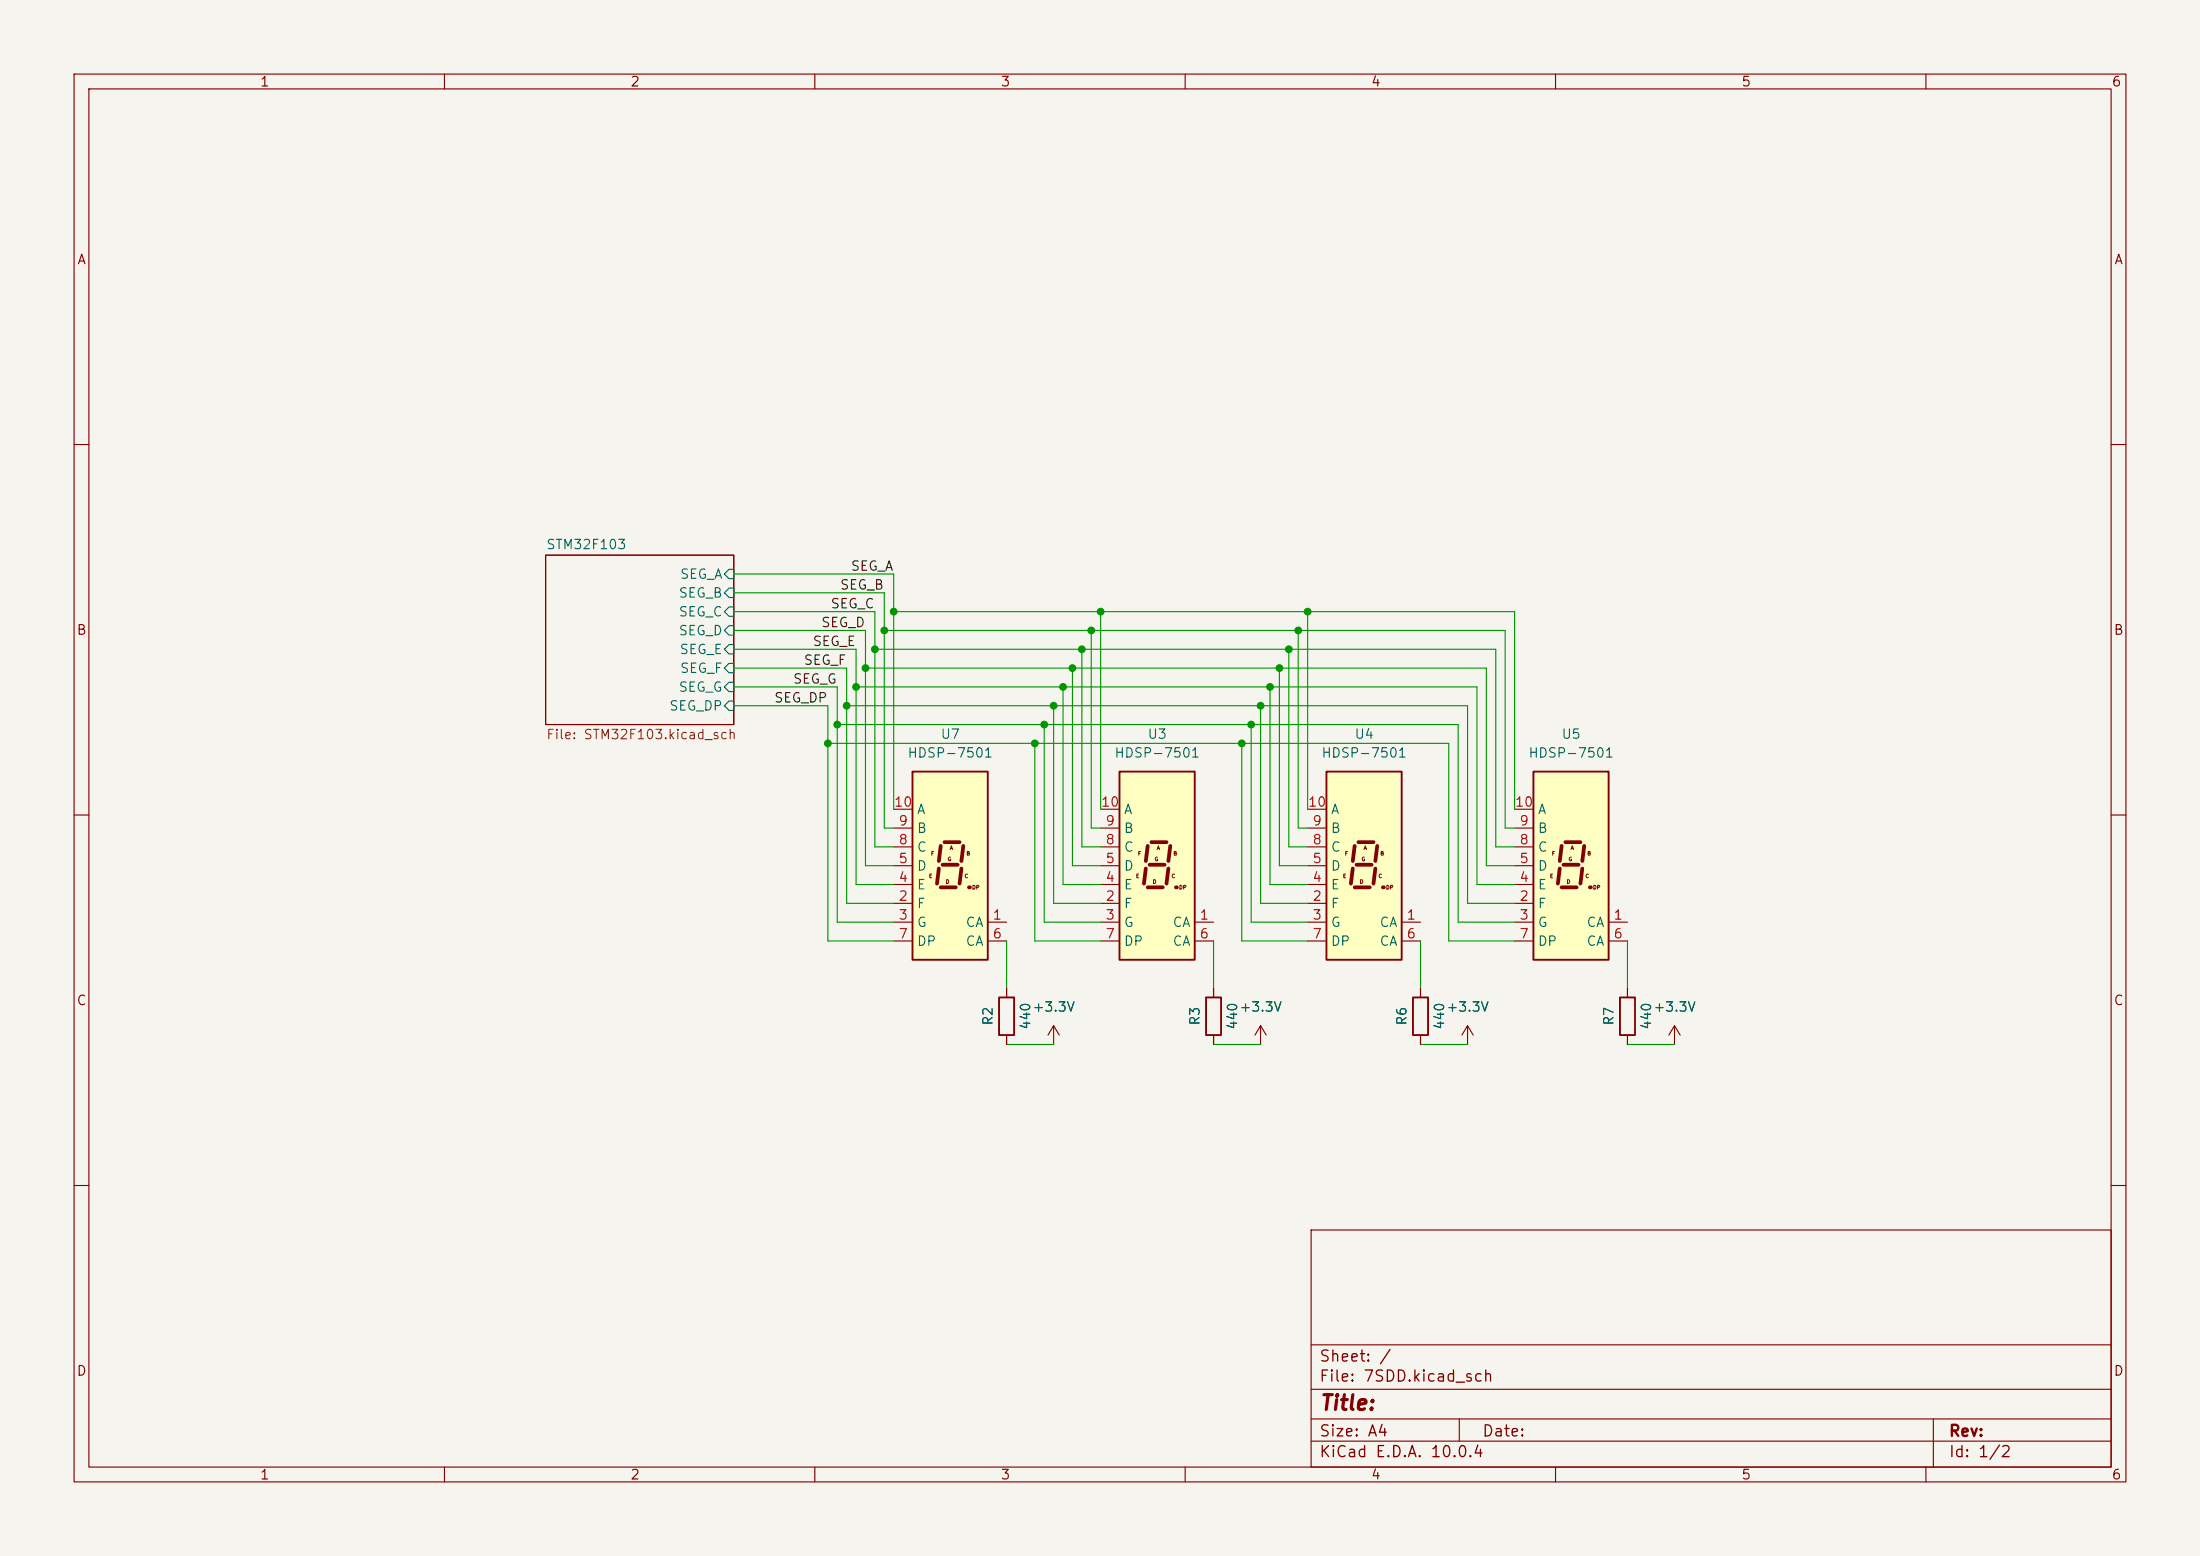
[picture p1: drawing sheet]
(kicad_sch
 (version 20250114)
 (generator "eeschema")
 (generator_version "9.0")
 (paper "A4")
 (lib_symbols
  (symbol "Device:R"
   (pin_numbers (hide yes))
   (pin_names
    (offset 0)) (exclude_from_sim no) (in_bom yes) (on_board yes)
   (property "Reference" "R" (at 2.032 0 90) (effects (font (size 1.27 1.27))))
   (property "Value" "R" (at 0 0 90) (effects (font (size 1.27 1.27))))
   (property "Footprint" "" (at -1.778 0 90) (effects (font (size 1.27 1.27)) (hide yes)))
   (property "Datasheet" "~" (at 0 0 0) (effects (font (size 1.27 1.27)) (hide yes)))
   (property "Description" "Resistor" (at 0 0 0) (effects (font (size 1.27 1.27)) (hide yes)))
   (symbol "R_0_1"
    (rectangle (start -1.016 -2.54) (end 1.016 2.54) (stroke (width 0.254) (type default)) (fill (type none))))
   (symbol "R_1_1"
    (pin passive line (at 0 3.81 270) (length 1.27) (name "~" (effects (font (size 1.27 1.27)))) (number "1" (effects (font (size 1.27 1.27)))))
    (pin passive line (at 0 -3.81 90) (length 1.27) (name "~" (effects (font (size 1.27 1.27)))) (number "2" (effects (font (size 1.27 1.27))))))
   (embedded_fonts no))
  (symbol "Display_Character:HDSP-7501" (exclude_from_sim no) (in_bom yes) (on_board yes)
   (property "Reference" "U" (at -3.81 13.97 0) (effects (font (size 1.27 1.27))))
   (property "Value" "HDSP-7501" (at 6.35 13.97 0) (effects (font (size 1.27 1.27))))
   (property "Footprint" "Display_7Segment:HDSP-A151" (at 0 -13.97 0) (effects (font (size 1.27 1.27)) (hide yes)))
   (property "Datasheet" "https://docs.broadcom.com/docs/AV02-2553EN" (at -12.7 13.97 0) (effects (font (size 1.27 1.27)) (hide yes)))
   (property "Description" "One digit 7 segment high efficiency red, common anode" (at 0 0 0) (effects (font (size 1.27 1.27)) (hide yes)))
   (symbol "HDSP-7501_1_0"
    (text "E" (at -2.54 -1.397 0) (effects (font (size 0.508 0.508))))
    (text "F" (at -2.286 1.651 0) (effects (font (size 0.508 0.508))))
    (text "D" (at -0.254 -2.159 0) (effects (font (size 0.508 0.508))))
    (text "G" (at 0 0.889 0) (effects (font (size 0.508 0.508))))
    (text "A" (at 0.254 2.413 0) (effects (font (size 0.508 0.508))))
    (text "C" (at 2.286 -1.397 0) (effects (font (size 0.508 0.508))))
    (text "B" (at 2.54 1.651 0) (effects (font (size 0.508 0.508))))
    (text "DP" (at 3.556 -2.921 0) (effects (font (size 0.508 0.508)))))
   (symbol "HDSP-7501_1_1"
    (rectangle (start -5.08 12.7) (end 5.08 -12.7) (stroke (width 0.254) (type default)) (fill (type background)))
    (polyline (pts (xy -1.524 -0.381) (xy -1.778 -2.413)) (stroke (width 0.508) (type default)) (fill (type none)))
    (polyline (pts (xy -1.27 2.667) (xy -1.524 0.635)) (stroke (width 0.508) (type default)) (fill (type none)))
    (polyline (pts (xy -1.27 -2.921) (xy 0.762 -2.921)) (stroke (width 0.508) (type default)) (fill (type none)))
    (polyline (pts (xy -1.016 0.127) (xy 1.016 0.127)) (stroke (width 0.508) (type default)) (fill (type none)))
    (polyline (pts (xy -0.762 3.175) (xy 1.27 3.175)) (stroke (width 0.508) (type default)) (fill (type none)))
    (polyline (pts (xy 1.524 -0.381) (xy 1.27 -2.413)) (stroke (width 0.508) (type default)) (fill (type none)))
    (polyline (pts (xy 1.778 2.667) (xy 1.524 0.635)) (stroke (width 0.508) (type default)) (fill (type none)))
    (polyline (pts (xy 2.54 -2.921) (xy 2.54 -2.921)) (stroke (width 0.508) (type default)) (fill (type none)))
    (pin input line (at -7.62 7.62 0) (length 2.54) (name "A" (effects (font (size 1.27 1.27)))) (number "10" (effects (font (size 1.27 1.27)))))
    (pin input line (at -7.62 5.08 0) (length 2.54) (name "B" (effects (font (size 1.27 1.27)))) (number "9" (effects (font (size 1.27 1.27)))))
    (pin input line (at -7.62 2.54 0) (length 2.54) (name "C" (effects (font (size 1.27 1.27)))) (number "8" (effects (font (size 1.27 1.27)))))
    (pin input line (at -7.62 0 0) (length 2.54) (name "D" (effects (font (size 1.27 1.27)))) (number "5" (effects (font (size 1.27 1.27)))))
    (pin input line (at -7.62 -2.54 0) (length 2.54) (name "E" (effects (font (size 1.27 1.27)))) (number "4" (effects (font (size 1.27 1.27)))))
    (pin input line (at -7.62 -5.08 0) (length 2.54) (name "F" (effects (font (size 1.27 1.27)))) (number "2" (effects (font (size 1.27 1.27)))))
    (pin input line (at -7.62 -7.62 0) (length 2.54) (name "G" (effects (font (size 1.27 1.27)))) (number "3" (effects (font (size 1.27 1.27)))))
    (pin input line (at -7.62 -10.16 0) (length 2.54) (name "DP" (effects (font (size 1.27 1.27)))) (number "7" (effects (font (size 1.27 1.27)))))
    (pin input line (at 7.62 -7.62 180) (length 2.54) (name "CA" (effects (font (size 1.27 1.27)))) (number "1" (effects (font (size 1.27 1.27)))))
    (pin input line (at 7.62 -10.16 180) (length 2.54) (name "CA" (effects (font (size 1.27 1.27)))) (number "6" (effects (font (size 1.27 1.27))))))
   (embedded_fonts no))
  (symbol "power:+3.3V"
   (power)
   (pin_names
    (offset 0)) (exclude_from_sim no) (in_bom yes) (on_board yes)
   (property "Reference" "#PWR" (at 0 -3.81 0) (effects (font (size 1.27 1.27)) (hide yes)))
   (property "Value" "+3.3V" (at 0 3.556 0) (effects (font (size 1.27 1.27))))
   (property "Footprint" "" (at 0 0 0) (effects (font (size 1.27 1.27)) (hide yes)))
   (property "Datasheet" "" (at 0 0 0) (effects (font (size 1.27 1.27)) (hide yes)))
   (property "Description" "Power symbol creates a global label with name \"+3.3V\"" (at 0 0 0) (effects (font (size 1.27 1.27)) (hide yes)))
   (symbol "+3.3V_0_1"
    (polyline (pts (xy -0.762 1.27) (xy 0 2.54)) (stroke (width 0) (type default)) (fill (type none)))
    (polyline (pts (xy 0 2.54) (xy 0.762 1.27)) (stroke (width 0) (type default)) (fill (type none)))
    (polyline (pts (xy 0 0) (xy 0 2.54)) (stroke (width 0) (type default)) (fill (type none))))
   (symbol "+3.3V_1_1"
    (pin power_in line (at 0 0 90) (length 0) (hide yes) (name "+3.3V" (effects (font (size 1.27 1.27)))) (number "1" (effects (font (size 1.27 1.27))))))
   (embedded_fonts no)))
 (junction
  (at 142.24 95.25)
  (diameter 0)
  (color 0 0 0 0))
 (junction
  (at 143.51 92.71)
  (diameter 0)
  (color 0 0 0 0))
 (junction
  (at 170.18 95.25)
  (diameter 0)
  (color 0 0 0 0))
 (junction
  (at 139.7 100.33)
  (diameter 0)
  (color 0 0 0 0))
 (junction
  (at 113.03 97.79)
  (diameter 0)
  (color 0 0 0 0))
 (junction
  (at 144.78 90.17)
  (diameter 0)
  (color 0 0 0 0))
 (junction
  (at 115.57 92.71)
  (diameter 0)
  (color 0 0 0 0))
 (junction
  (at 114.3 95.25)
  (diameter 0)
  (color 0 0 0 0))
 (junction
  (at 146.05 87.63)
  (diameter 0)
  (color 0 0 0 0))
 (junction
  (at 168.91 97.79)
  (diameter 0)
  (color 0 0 0 0))
 (junction
  (at 120.65 82.55)
  (diameter 0)
  (color 0 0 0 0))
 (junction
  (at 147.32 85.09)
  (diameter 0)
  (color 0 0 0 0))
 (junction
  (at 118.11 87.63)
  (diameter 0)
  (color 0 0 0 0))
 (junction
  (at 176.53 82.55)
  (diameter 0)
  (color 0 0 0 0))
 (junction
  (at 111.76 100.33)
  (diameter 0)
  (color 0 0 0 0))
 (junction
  (at 116.84 90.17)
  (diameter 0)
  (color 0 0 0 0))
 (junction
  (at 172.72 90.17)
  (diameter 0)
  (color 0 0 0 0))
 (junction
  (at 171.45 92.71)
  (diameter 0)
  (color 0 0 0 0))
 (junction
  (at 140.97 97.79)
  (diameter 0)
  (color 0 0 0 0))
 (junction
  (at 119.38 85.09)
  (diameter 0)
  (color 0 0 0 0))
 (junction
  (at 173.99 87.63)
  (diameter 0)
  (color 0 0 0 0))
 (junction
  (at 167.64 100.33)
  (diameter 0)
  (color 0 0 0 0))
 (junction
  (at 148.59 82.55)
  (diameter 0)
  (color 0 0 0 0))
 (junction
  (at 175.26 85.09)
  (diameter 0)
  (color 0 0 0 0))
 (wire
  (pts (xy 147.32 111.76) (xy 148.59 111.76))
  (stroke (width 0) (type default)))
 (wire
  (pts (xy 144.78 90.17) (xy 172.72 90.17))
  (stroke (width 0) (type default)))
 (wire
  (pts (xy 140.97 124.46) (xy 140.97 97.79))
  (stroke (width 0) (type default)))
 (wire
  (pts (xy 170.18 121.92) (xy 170.18 95.25))
  (stroke (width 0) (type default)))
 (wire
  (pts (xy 99.06 92.71) (xy 113.03 92.71))
  (stroke (width 0) (type default)))
 (wire
  (pts (xy 118.11 87.63) (xy 146.05 87.63))
  (stroke (width 0) (type default)))
 (wire
  (pts (xy 200.66 90.17) (xy 200.66 116.84))
  (stroke (width 0) (type default)))
 (wire
  (pts (xy 191.77 140.97) (xy 198.12 140.97))
  (stroke (width 0) (type default)))
 (wire
  (pts (xy 219.71 127) (xy 219.71 133.35))
  (stroke (width 0) (type default)))
 (wire
  (pts (xy 139.7 100.33) (xy 139.7 127))
  (stroke (width 0) (type default)))
 (wire
  (pts (xy 116.84 116.84) (xy 116.84 90.17))
  (stroke (width 0) (type default)))
 (wire
  (pts (xy 200.66 116.84) (xy 204.47 116.84))
  (stroke (width 0) (type default)))
 (wire
  (pts (xy 147.32 85.09) (xy 175.26 85.09))
  (stroke (width 0) (type default)))
 (wire
  (pts (xy 146.05 87.63) (xy 173.99 87.63))
  (stroke (width 0) (type default)))
 (wire
  (pts (xy 203.2 111.76) (xy 204.47 111.76))
  (stroke (width 0) (type default)))
 (wire
  (pts (xy 176.53 114.3) (xy 173.99 114.3))
  (stroke (width 0) (type default)))
 (wire
  (pts (xy 135.89 140.97) (xy 142.24 140.97))
  (stroke (width 0) (type default)))
 (wire
  (pts (xy 175.26 85.09) (xy 203.2 85.09))
  (stroke (width 0) (type default)))
 (wire
  (pts (xy 201.93 87.63) (xy 201.93 114.3))
  (stroke (width 0) (type default)))
 (wire
  (pts (xy 115.57 92.71) (xy 143.51 92.71))
  (stroke (width 0) (type default)))
 (wire
  (pts (xy 111.76 100.33) (xy 139.7 100.33))
  (stroke (width 0) (type default)))
 (wire
  (pts (xy 196.85 124.46) (xy 196.85 97.79))
  (stroke (width 0) (type default)))
 (wire
  (pts (xy 120.65 114.3) (xy 118.11 114.3))
  (stroke (width 0) (type default)))
 (wire
  (pts (xy 173.99 87.63) (xy 201.93 87.63))
  (stroke (width 0) (type default)))
 (wire
  (pts (xy 142.24 95.25) (xy 142.24 121.92))
  (stroke (width 0) (type default)))
 (wire
  (pts (xy 196.85 97.79) (xy 168.91 97.79))
  (stroke (width 0) (type default)))
 (wire
  (pts (xy 120.65 109.22) (xy 120.65 82.55))
  (stroke (width 0) (type default)))
 (wire
  (pts (xy 140.97 97.79) (xy 113.03 97.79))
  (stroke (width 0) (type default)))
 (wire
  (pts (xy 119.38 111.76) (xy 119.38 85.09))
  (stroke (width 0) (type default)))
 (wire
  (pts (xy 120.65 77.47) (xy 120.65 82.55))
  (stroke (width 0) (type default)))
 (wire
  (pts (xy 163.83 140.97) (xy 170.18 140.97))
  (stroke (width 0) (type default)))
 (wire
  (pts (xy 146.05 114.3) (xy 148.59 114.3))
  (stroke (width 0) (type default)))
 (wire
  (pts (xy 172.72 90.17) (xy 200.66 90.17))
  (stroke (width 0) (type default)))
 (wire
  (pts (xy 175.26 111.76) (xy 175.26 85.09))
  (stroke (width 0) (type default)))
 (wire
  (pts (xy 163.83 127) (xy 163.83 133.35))
  (stroke (width 0) (type default)))
 (wire
  (pts (xy 171.45 119.38) (xy 171.45 92.71))
  (stroke (width 0) (type default)))
 (wire
  (pts (xy 118.11 114.3) (xy 118.11 87.63))
  (stroke (width 0) (type default)))
 (wire
  (pts (xy 204.47 82.55) (xy 204.47 109.22))
  (stroke (width 0) (type default)))
 (wire
  (pts (xy 204.47 124.46) (xy 196.85 124.46))
  (stroke (width 0) (type default)))
 (wire
  (pts (xy 219.71 140.97) (xy 226.06 140.97))
  (stroke (width 0) (type default)))
 (wire
  (pts (xy 99.06 82.55) (xy 118.11 82.55))
  (stroke (width 0) (type default)))
 (wire
  (pts (xy 170.18 121.92) (xy 176.53 121.92))
  (stroke (width 0) (type default)))
 (wire
  (pts (xy 199.39 119.38) (xy 204.47 119.38))
  (stroke (width 0) (type default)))
 (wire
  (pts (xy 167.64 100.33) (xy 195.58 100.33))
  (stroke (width 0) (type default)))
 (wire
  (pts (xy 111.76 95.25) (xy 111.76 100.33))
  (stroke (width 0) (type default)))
 (wire
  (pts (xy 147.32 85.09) (xy 147.32 111.76))
  (stroke (width 0) (type default)))
 (wire
  (pts (xy 99.06 85.09) (xy 116.84 85.09))
  (stroke (width 0) (type default)))
 (wire
  (pts (xy 113.03 124.46) (xy 120.65 124.46))
  (stroke (width 0) (type default)))
 (wire
  (pts (xy 176.53 127) (xy 167.64 127))
  (stroke (width 0) (type default)))
 (wire
  (pts (xy 203.2 85.09) (xy 203.2 111.76))
  (stroke (width 0) (type default)))
 (wire
  (pts (xy 140.97 97.79) (xy 168.91 97.79))
  (stroke (width 0) (type default)))
 (wire
  (pts (xy 116.84 116.84) (xy 120.65 116.84))
  (stroke (width 0) (type default)))
 (wire
  (pts (xy 119.38 85.09) (xy 147.32 85.09))
  (stroke (width 0) (type default)))
 (wire
  (pts (xy 176.53 109.22) (xy 176.53 82.55))
  (stroke (width 0) (type default)))
 (wire
  (pts (xy 198.12 121.92) (xy 204.47 121.92))
  (stroke (width 0) (type default)))
 (wire
  (pts (xy 143.51 92.71) (xy 171.45 92.71))
  (stroke (width 0) (type default)))
 (wire
  (pts (xy 113.03 92.71) (xy 113.03 97.79))
  (stroke (width 0) (type default)))
 (wire
  (pts (xy 114.3 90.17) (xy 114.3 95.25))
  (stroke (width 0) (type default)))
 (wire
  (pts (xy 120.65 82.55) (xy 148.59 82.55))
  (stroke (width 0) (type default)))
 (wire
  (pts (xy 143.51 119.38) (xy 148.59 119.38))
  (stroke (width 0) (type default)))
 (wire
  (pts (xy 148.59 82.55) (xy 176.53 82.55))
  (stroke (width 0) (type default)))
 (wire
  (pts (xy 168.91 97.79) (xy 168.91 124.46))
  (stroke (width 0) (type default)))
 (wire
  (pts (xy 114.3 121.92) (xy 120.65 121.92))
  (stroke (width 0) (type default)))
 (wire
  (pts (xy 171.45 119.38) (xy 176.53 119.38))
  (stroke (width 0) (type default)))
 (wire
  (pts (xy 139.7 127) (xy 148.59 127))
  (stroke (width 0) (type default)))
 (wire
  (pts (xy 120.65 127) (xy 111.76 127))
  (stroke (width 0) (type default)))
 (wire
  (pts (xy 142.24 95.25) (xy 170.18 95.25))
  (stroke (width 0) (type default)))
 (wire
  (pts (xy 170.18 95.25) (xy 198.12 95.25))
  (stroke (width 0) (type default)))
 (wire
  (pts (xy 115.57 87.63) (xy 115.57 92.71))
  (stroke (width 0) (type default)))
 (wire
  (pts (xy 167.64 127) (xy 167.64 100.33))
  (stroke (width 0) (type default)))
 (wire
  (pts (xy 191.77 127) (xy 191.77 133.35))
  (stroke (width 0) (type default)))
 (wire
  (pts (xy 139.7 100.33) (xy 167.64 100.33))
  (stroke (width 0) (type default)))
 (wire
  (pts (xy 99.06 80.01) (xy 119.38 80.01))
  (stroke (width 0) (type default)))
 (wire
  (pts (xy 135.89 127) (xy 135.89 133.35))
  (stroke (width 0) (type default)))
 (wire
  (pts (xy 99.06 95.25) (xy 111.76 95.25))
  (stroke (width 0) (type default)))
 (wire
  (pts (xy 144.78 116.84) (xy 148.59 116.84))
  (stroke (width 0) (type default)))
 (wire
  (pts (xy 120.65 111.76) (xy 119.38 111.76))
  (stroke (width 0) (type default)))
 (wire
  (pts (xy 195.58 127) (xy 204.47 127))
  (stroke (width 0) (type default)))
 (wire
  (pts (xy 201.93 114.3) (xy 204.47 114.3))
  (stroke (width 0) (type default)))
 (wire
  (pts (xy 111.76 127) (xy 111.76 100.33))
  (stroke (width 0) (type default)))
 (wire
  (pts (xy 172.72 116.84) (xy 172.72 90.17))
  (stroke (width 0) (type default)))
 (wire
  (pts (xy 143.51 92.71) (xy 143.51 119.38))
  (stroke (width 0) (type default)))
 (wire
  (pts (xy 118.11 82.55) (xy 118.11 87.63))
  (stroke (width 0) (type default)))
 (wire
  (pts (xy 176.53 82.55) (xy 204.47 82.55))
  (stroke (width 0) (type default)))
 (wire
  (pts (xy 199.39 92.71) (xy 199.39 119.38))
  (stroke (width 0) (type default)))
 (wire
  (pts (xy 114.3 121.92) (xy 114.3 95.25))
  (stroke (width 0) (type default)))
 (wire
  (pts (xy 144.78 90.17) (xy 144.78 116.84))
  (stroke (width 0) (type default)))
 (wire
  (pts (xy 198.12 95.25) (xy 198.12 121.92))
  (stroke (width 0) (type default)))
 (wire
  (pts (xy 173.99 114.3) (xy 173.99 87.63))
  (stroke (width 0) (type default)))
 (wire
  (pts (xy 176.53 111.76) (xy 175.26 111.76))
  (stroke (width 0) (type default)))
 (wire
  (pts (xy 99.06 87.63) (xy 115.57 87.63))
  (stroke (width 0) (type default)))
 (wire
  (pts (xy 115.57 119.38) (xy 120.65 119.38))
  (stroke (width 0) (type default)))
 (wire
  (pts (xy 113.03 97.79) (xy 113.03 124.46))
  (stroke (width 0) (type default)))
 (wire
  (pts (xy 195.58 100.33) (xy 195.58 127))
  (stroke (width 0) (type default)))
 (wire
  (pts (xy 172.72 116.84) (xy 176.53 116.84))
  (stroke (width 0) (type default)))
 (wire
  (pts (xy 168.91 124.46) (xy 176.53 124.46))
  (stroke (width 0) (type default)))
 (wire
  (pts (xy 148.59 82.55) (xy 148.59 109.22))
  (stroke (width 0) (type default)))
 (wire
  (pts (xy 146.05 87.63) (xy 146.05 114.3))
  (stroke (width 0) (type default)))
 (wire
  (pts (xy 99.06 77.47) (xy 120.65 77.47))
  (stroke (width 0) (type default)))
 (wire
  (pts (xy 142.24 121.92) (xy 148.59 121.92))
  (stroke (width 0) (type default)))
 (wire
  (pts (xy 116.84 90.17) (xy 144.78 90.17))
  (stroke (width 0) (type default)))
 (wire
  (pts (xy 115.57 119.38) (xy 115.57 92.71))
  (stroke (width 0) (type default)))
 (wire
  (pts (xy 148.59 124.46) (xy 140.97 124.46))
  (stroke (width 0) (type default)))
 (wire
  (pts (xy 119.38 80.01) (xy 119.38 85.09))
  (stroke (width 0) (type default)))
 (wire
  (pts (xy 99.06 90.17) (xy 114.3 90.17))
  (stroke (width 0) (type default)))
 (wire
  (pts (xy 116.84 85.09) (xy 116.84 90.17))
  (stroke (width 0) (type default)))
 (wire
  (pts (xy 114.3 95.25) (xy 142.24 95.25))
  (stroke (width 0) (type default)))
 (wire
  (pts (xy 171.45 92.71) (xy 199.39 92.71))
  (stroke (width 0) (type default)))
 (label "SEG_DP"
  (at 111.76 95.25 180)
  (effects (font (size 1.27 1.27)) (justify right bottom)))
 (label "SEG_B"
  (at 119.38 80.01 180)
  (effects (font (size 1.27 1.27)) (justify right bottom)))
 (label "SEG_C"
  (at 118.11 82.55 180)
  (effects (font (size 1.27 1.27)) (justify right bottom)))
 (label "SEG_A"
  (at 120.65 77.47 180)
  (effects (font (size 1.27 1.27)) (justify right bottom)))
 (label "SEG_D"
  (at 116.84 85.09 180)
  (effects (font (size 1.27 1.27)) (justify right bottom)))
 (label "SEG_F"
  (at 114.3 90.17 180)
  (effects (font (size 1.27 1.27)) (justify right bottom)))
 (label "SEG_G"
  (at 113.03 92.71 180)
  (effects (font (size 1.27 1.27)) (justify right bottom)))
 (label "SEG_E"
  (at 115.57 87.63 180)
  (effects (font (size 1.27 1.27)) (justify right bottom)))
 (symbol
  (lib_id "power:+3.3V")
  (at 226.06 140.97 0)
  (unit 1)
  (exclude_from_sim no)
  (in_bom yes)
  (on_board yes)
  (dnp no)
  (fields_autoplaced yes)
  (property "Reference" "#PWR027" (at 226.06 144.78 0) (effects (font (size 1.27 1.27)) (hide yes)))
  (property "Value" "+3.3V" (at 226.06 135.89 0) (effects (font (size 1.27 1.27))))
  (property "Footprint" "" (at 226.06 140.97 0) (effects (font (size 1.27 1.27)) (hide yes)))
  (property "Datasheet" "" (at 226.06 140.97 0) (effects (font (size 1.27 1.27)) (hide yes)))
  (property "Description" "" (at 226.06 140.97 0) (effects (font (size 1.27 1.27))))
  (pin "1"))
 (symbol
  (lib_id "power:+3.3V")
  (at 142.24 140.97 0)
  (unit 1)
  (exclude_from_sim no)
  (in_bom yes)
  (on_board yes)
  (dnp no)
  (fields_autoplaced yes)
  (property "Reference" "#PWR011" (at 142.24 144.78 0) (effects (font (size 1.27 1.27)) (hide yes)))
  (property "Value" "+3.3V" (at 142.24 135.89 0) (effects (font (size 1.27 1.27))))
  (property "Footprint" "" (at 142.24 140.97 0) (effects (font (size 1.27 1.27)) (hide yes)))
  (property "Datasheet" "" (at 142.24 140.97 0) (effects (font (size 1.27 1.27)) (hide yes)))
  (property "Description" "" (at 142.24 140.97 0) (effects (font (size 1.27 1.27))))
  (pin "1"))
 (symbol
  (lib_id "Device:R")
  (at 163.83 137.16 180)
  (unit 1)
  (exclude_from_sim no)
  (in_bom yes)
  (on_board yes)
  (dnp no)
  (property "Reference" "R3" (at 161.29 137.16 90) (effects (font (size 1.27 1.27))))
  (property "Value" "440" (at 166.37 137.16 90) (effects (font (size 1.27 1.27))))
  (property "Footprint" "Resistor_SMD:R_0402_1005Metric" (at 165.608 137.16 90) (effects (font (size 1.27 1.27)) (hide yes)))
  (property "Datasheet" "~" (at 163.83 137.16 0) (effects (font (size 1.27 1.27)) (hide yes)))
  (property "Description" "" (at 163.83 137.16 0) (effects (font (size 1.27 1.27))))
  (pin "1")
  (pin "2"))
 (symbol
  (lib_id "Device:R")
  (at 219.71 137.16 180)
  (unit 1)
  (exclude_from_sim no)
  (in_bom yes)
  (on_board yes)
  (dnp no)
  (property "Reference" "R7" (at 217.17 137.16 90) (effects (font (size 1.27 1.27))))
  (property "Value" "440" (at 222.25 137.16 90) (effects (font (size 1.27 1.27))))
  (property "Footprint" "Resistor_SMD:R_0402_1005Metric" (at 221.488 137.16 90) (effects (font (size 1.27 1.27)) (hide yes)))
  (property "Datasheet" "~" (at 219.71 137.16 0) (effects (font (size 1.27 1.27)) (hide yes)))
  (property "Description" "" (at 219.71 137.16 0) (effects (font (size 1.27 1.27))))
  (pin "1")
  (pin "2"))
 (symbol
  (lib_id "power:+3.3V")
  (at 198.12 140.97 0)
  (unit 1)
  (exclude_from_sim no)
  (in_bom yes)
  (on_board yes)
  (dnp no)
  (fields_autoplaced yes)
  (property "Reference" "#PWR026" (at 198.12 144.78 0) (effects (font (size 1.27 1.27)) (hide yes)))
  (property "Value" "+3.3V" (at 198.12 135.89 0) (effects (font (size 1.27 1.27))))
  (property "Footprint" "" (at 198.12 140.97 0) (effects (font (size 1.27 1.27)) (hide yes)))
  (property "Datasheet" "" (at 198.12 140.97 0) (effects (font (size 1.27 1.27)) (hide yes)))
  (property "Description" "" (at 198.12 140.97 0) (effects (font (size 1.27 1.27))))
  (pin "1"))
 (symbol
  (lib_id "Display_Character:HDSP-7501")
  (at 156.21 116.84 0)
  (unit 1)
  (exclude_from_sim no)
  (in_bom yes)
  (on_board yes)
  (dnp no)
  (fields_autoplaced yes)
  (property "Reference" "U3" (at 156.21 99.06 0) (effects (font (size 1.27 1.27))))
  (property "Value" "HDSP-7501" (at 156.21 101.6 0) (effects (font (size 1.27 1.27))))
  (property "Footprint" "Display_7Segment:HDSP-A151" (at 156.21 130.81 0) (effects (font (size 1.27 1.27)) (hide yes)))
  (property "Datasheet" "https://docs.broadcom.com/docs/AV02-2553EN" (at 143.51 102.87 0) (effects (font (size 1.27 1.27)) (hide yes)))
  (property "Description" "One digit 7 segment high efficiency red, common anode" (at 156.21 116.84 0) (effects (font (size 1.27 1.27)) (hide yes)))
  (pin "6")
  (pin "4")
  (pin "1")
  (pin "7")
  (pin "8")
  (pin "9")
  (pin "10")
  (pin "2")
  (pin "3")
  (pin "5"))
 (symbol
  (lib_id "Device:R")
  (at 135.89 137.16 180)
  (unit 1)
  (exclude_from_sim no)
  (in_bom yes)
  (on_board yes)
  (dnp no)
  (property "Reference" "R2" (at 133.35 137.16 90) (effects (font (size 1.27 1.27))))
  (property "Value" "440" (at 138.43 137.16 90) (effects (font (size 1.27 1.27))))
  (property "Footprint" "Resistor_SMD:R_0402_1005Metric" (at 137.668 137.16 90) (effects (font (size 1.27 1.27)) (hide yes)))
  (property "Datasheet" "~" (at 135.89 137.16 0) (effects (font (size 1.27 1.27)) (hide yes)))
  (property "Description" "" (at 135.89 137.16 0) (effects (font (size 1.27 1.27))))
  (pin "1")
  (pin "2"))
 (symbol
  (lib_id "power:+3.3V")
  (at 170.18 140.97 0)
  (unit 1)
  (exclude_from_sim no)
  (in_bom yes)
  (on_board yes)
  (dnp no)
  (fields_autoplaced yes)
  (property "Reference" "#PWR012" (at 170.18 144.78 0) (effects (font (size 1.27 1.27)) (hide yes)))
  (property "Value" "+3.3V" (at 170.18 135.89 0) (effects (font (size 1.27 1.27))))
  (property "Footprint" "" (at 170.18 140.97 0) (effects (font (size 1.27 1.27)) (hide yes)))
  (property "Datasheet" "" (at 170.18 140.97 0) (effects (font (size 1.27 1.27)) (hide yes)))
  (property "Description" "" (at 170.18 140.97 0) (effects (font (size 1.27 1.27))))
  (pin "1"))
 (symbol
  (lib_id "Display_Character:HDSP-7501")
  (at 184.15 116.84 0)
  (unit 1)
  (exclude_from_sim no)
  (in_bom yes)
  (on_board yes)
  (dnp no)
  (fields_autoplaced yes)
  (property "Reference" "U4" (at 184.15 99.06 0) (effects (font (size 1.27 1.27))))
  (property "Value" "HDSP-7501" (at 184.15 101.6 0) (effects (font (size 1.27 1.27))))
  (property "Footprint" "Display_7Segment:HDSP-A151" (at 184.15 130.81 0) (effects (font (size 1.27 1.27)) (hide yes)))
  (property "Datasheet" "https://docs.broadcom.com/docs/AV02-2553EN" (at 171.45 102.87 0) (effects (font (size 1.27 1.27)) (hide yes)))
  (property "Description" "One digit 7 segment high efficiency red, common anode" (at 184.15 116.84 0) (effects (font (size 1.27 1.27)) (hide yes)))
  (pin "6")
  (pin "4")
  (pin "1")
  (pin "7")
  (pin "8")
  (pin "9")
  (pin "10")
  (pin "2")
  (pin "3")
  (pin "5"))
 (symbol
  (lib_id "Display_Character:HDSP-7501")
  (at 212.09 116.84 0)
  (unit 1)
  (exclude_from_sim no)
  (in_bom yes)
  (on_board yes)
  (dnp no)
  (fields_autoplaced yes)
  (property "Reference" "U5" (at 212.09 99.06 0) (effects (font (size 1.27 1.27))))
  (property "Value" "HDSP-7501" (at 212.09 101.6 0) (effects (font (size 1.27 1.27))))
  (property "Footprint" "Display_7Segment:HDSP-A151" (at 212.09 130.81 0) (effects (font (size 1.27 1.27)) (hide yes)))
  (property "Datasheet" "https://docs.broadcom.com/docs/AV02-2553EN" (at 199.39 102.87 0) (effects (font (size 1.27 1.27)) (hide yes)))
  (property "Description" "One digit 7 segment high efficiency red, common anode" (at 212.09 116.84 0) (effects (font (size 1.27 1.27)) (hide yes)))
  (pin "6")
  (pin "4")
  (pin "1")
  (pin "7")
  (pin "8")
  (pin "9")
  (pin "10")
  (pin "2")
  (pin "3")
  (pin "5"))
 (symbol
  (lib_id "Device:R")
  (at 191.77 137.16 180)
  (unit 1)
  (exclude_from_sim no)
  (in_bom yes)
  (on_board yes)
  (dnp no)
  (property "Reference" "R6" (at 189.23 137.16 90) (effects (font (size 1.27 1.27))))
  (property "Value" "440" (at 194.31 137.16 90) (effects (font (size 1.27 1.27))))
  (property "Footprint" "Resistor_SMD:R_0402_1005Metric" (at 193.548 137.16 90) (effects (font (size 1.27 1.27)) (hide yes)))
  (property "Datasheet" "~" (at 191.77 137.16 0) (effects (font (size 1.27 1.27)) (hide yes)))
  (property "Description" "" (at 191.77 137.16 0) (effects (font (size 1.27 1.27))))
  (pin "1")
  (pin "2"))
 (symbol
  (lib_id "Display_Character:HDSP-7501")
  (at 128.27 116.84 0)
  (unit 1)
  (exclude_from_sim no)
  (in_bom yes)
  (on_board yes)
  (dnp no)
  (fields_autoplaced yes)
  (property "Reference" "U7" (at 128.27 99.06 0) (effects (font (size 1.27 1.27))))
  (property "Value" "HDSP-7501" (at 128.27 101.6 0) (effects (font (size 1.27 1.27))))
  (property "Footprint" "Display_7Segment:HDSP-A151" (at 128.27 130.81 0) (effects (font (size 1.27 1.27)) (hide yes)))
  (property "Datasheet" "https://docs.broadcom.com/docs/AV02-2553EN" (at 115.57 102.87 0) (effects (font (size 1.27 1.27)) (hide yes)))
  (property "Description" "One digit 7 segment high efficiency red, common anode" (at 128.27 116.84 0) (effects (font (size 1.27 1.27)) (hide yes)))
  (pin "6")
  (pin "4")
  (pin "1")
  (pin "7")
  (pin "8")
  (pin "9")
  (pin "10")
  (pin "2")
  (pin "3")
  (pin "5"))
 (sheet
  (at 73.66 74.93)
  (size 25.4 22.86)
  (exclude_from_sim no)
  (in_bom yes)
  (on_board yes)
  (dnp no)
  (fields_autoplaced yes)
  (stroke (width 0.1524) (type solid))
  (fill (color 0 0 0 0.0000))
  (property "Sheetname" "STM32F103" (at 73.66 74.2184 0) (effects (font (size 1.27 1.27)) (justify left bottom)))
  (property "Sheetfile" "STM32F103.kicad_sch" (at 73.66 98.3746 0) (effects (font (size 1.27 1.27)) (justify left top)))
  (pin "SEG_B" input (at 99.06 80.01 0) (effects (font (size 1.27 1.27)) (justify right)))
  (pin "SEG_F" input (at 99.06 90.17 0) (effects (font (size 1.27 1.27)) (justify right)))
  (pin "SEG_D" input (at 99.06 85.09 0) (effects (font (size 1.27 1.27)) (justify right)))
  (pin "SEG_G" input (at 99.06 92.71 0) (effects (font (size 1.27 1.27)) (justify right)))
  (pin "SEG_DP" input (at 99.06 95.25 0) (effects (font (size 1.27 1.27)) (justify right)))
  (pin "SEG_A" input (at 99.06 77.47 0) (effects (font (size 1.27 1.27)) (justify right)))
  (pin "SEG_E" input (at 99.06 87.63 0) (effects (font (size 1.27 1.27)) (justify right)))
  (pin "SEG_C" input (at 99.06 82.55 0) (effects (font (size 1.27 1.27)) (justify right))))
 (sheet_instances
  (path ""
   (page "1")))
 (embedded_fonts no))
